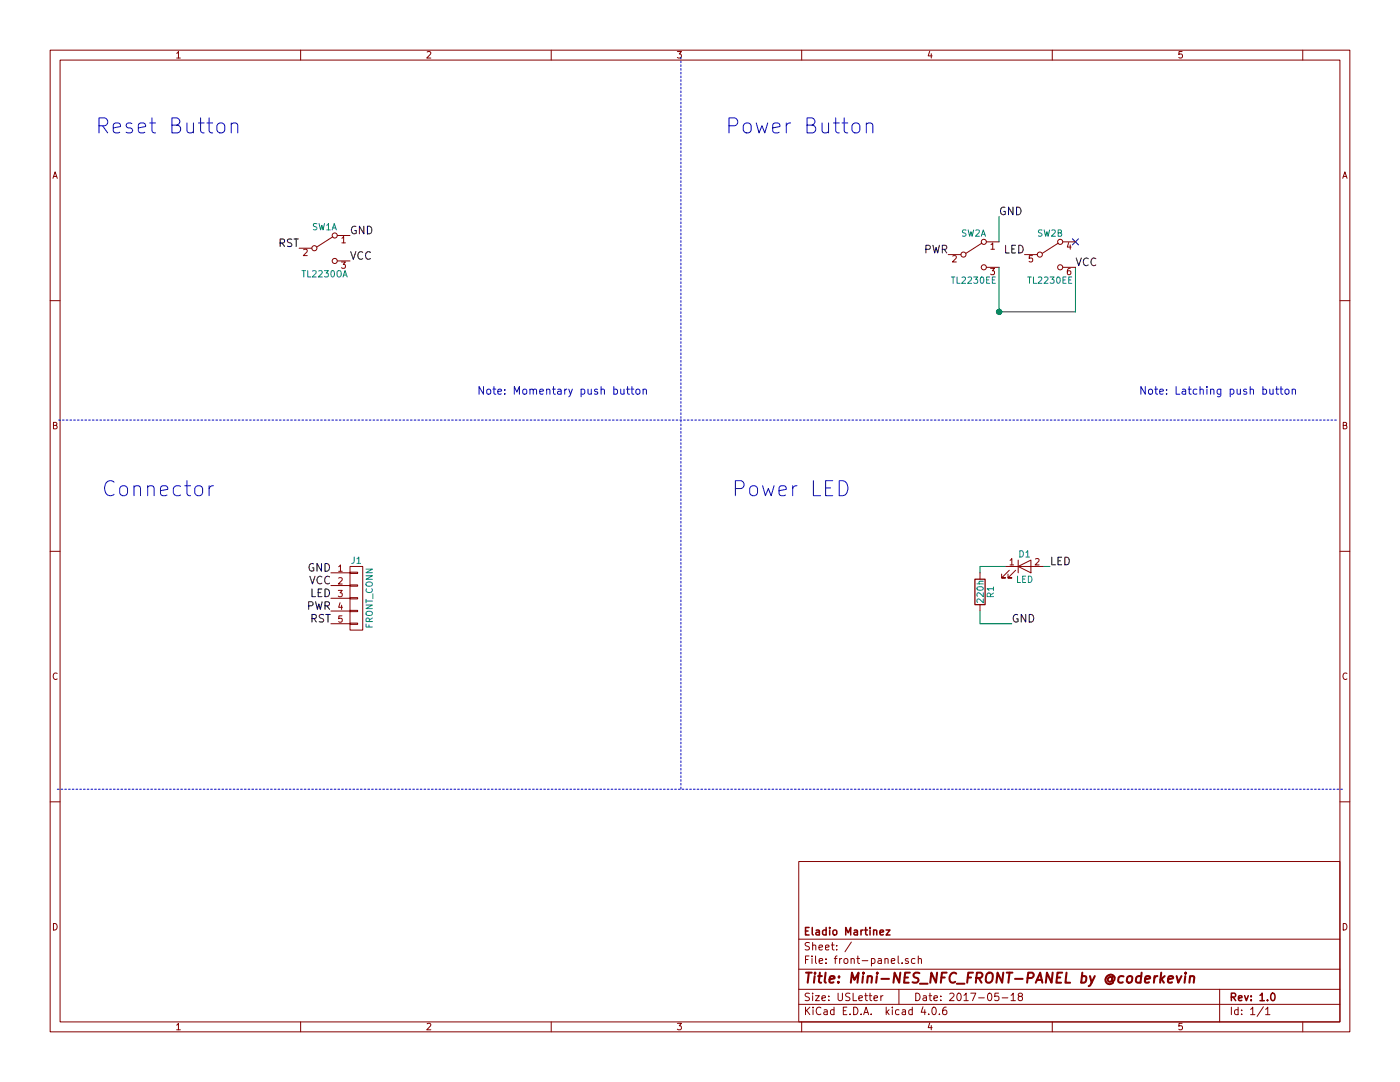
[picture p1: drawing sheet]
EESchema Schematic File Version 2
LIBS:power
LIBS:device
LIBS:transistors
LIBS:conn
LIBS:linear
LIBS:regul
LIBS:74xx
LIBS:cmos4000
LIBS:adc-dac
LIBS:memory
LIBS:xilinx
LIBS:microcontrollers
LIBS:dsp
LIBS:microchip
LIBS:analog_switches
LIBS:motorola
LIBS:texas
LIBS:intel
LIBS:audio
LIBS:interface
LIBS:digital-audio
LIBS:philips
LIBS:display
LIBS:cypress
LIBS:siliconi
LIBS:opto
LIBS:atmel
LIBS:contrib
LIBS:valves
LIBS:e-switch
LIBS:Mini-NES_Panel-cache
EELAYER 25 0
EELAYER END
$Descr USLetter 11000 8500
encoding utf-8
Sheet 1 1
Title "Mini-NES_NFC_FRONT-PANEL by @coderkevin"
Date "2017-05-18"
Rev "1.0"
Comp "Eladio Martinez"
Comment1 ""
Comment2 ""
Comment3 ""
Comment4 ""
$EndDescr
$Comp
L CONN_01X05 J1
U 1 1
P 2800 4700
F 0 "J1" H 2800 5000 50  0000 C CNN
F 1 "FRONT_CONN" V 2900 4700 50  0000 C CNN
F 2 "Pin_Headers:Pin_Header_Straight_1x05_Pitch2.54mm" H 2800 4700 50  0001 C CNN
F 3 "" H 2800 4700 50  0001 C CNN
	1    2800 4700
	1    0    0    -1  
$EndComp
Wire Wire Line
	8450 2450 8450 2100
Connection ~ 7850 2450
Text Label 2600 4500 2    60   ~ 0
GND
Text Label 2600 4600 2    60   ~ 0
VCC
Text Label 8250 4450 0    60   ~ 0
LED
Text Label 2600 4800 2    60   ~ 0
PWR
Text Label 2600 4900 2    60   ~ 0
RST
Text Label 2350 1950 2    60   ~ 0
RST
Text Label 7450 2000 2    60   ~ 0
PWR
Text Label 8050 2000 2    60   ~ 0
LED
$Comp
L LED D1
U 1 1
P 8050 4450
F 0 "D1" H 8050 4550 50  0000 C CNN
F 1 "LED" H 8050 4350 50  0000 C CNN
F 2 "LEDs:LED_D3.0mm" H 8050 4450 50  0001 C CNN
F 3 "" H 8050 4450 50  0001 C CNN
	1    8050 4450
	1    0    0    -1  
$EndComp
Text Label 2750 1850 0    60   ~ 0
GND
NoConn ~ 8450 1900
Text Notes 5700 1050 0    118  ~ 0
Power Button
$Comp
L R R1
U 1 1
P 7700 4650
F 0 "R1" V 7780 4650 50  0000 C CNN
F 1 "220h" V 7700 4650 50  0000 C CNN
F 2 "Resistors_THT:R_Axial_DIN0309_L9.0mm_D3.2mm_P12.70mm_Horizontal" V 7630 4650 50  0001 C CNN
F 3 "" H 7700 4650 50  0001 C CNN
	1    7700 4650
	1    0    0    -1  
$EndComp
Wire Wire Line
	8250 4450 8200 4450
$Comp
L TL2230OA SW1
U 1 1
P 2550 1950
F 0 "SW1" H 2550 2120 50  0000 C CNN
F 1 "TL2230OA" H 2550 1750 50  0000 C CNN
F 2 "e-switch:TL2230" H 2550 1950 50  0001 C CNN
F 3 "" H 2550 1950 50  0001 C CNN
	1    2550 1950
	1    0    0    -1  
$EndComp
$Comp
L TL2230EE SW2
U 1 1
P 7650 2000
F 0 "SW2" H 7650 2170 50  0000 C CNN
F 1 "TL2230EE" H 7650 1800 50  0000 C CNN
F 2 "e-switch:TL2230" H 7650 2000 50  0001 C CNN
F 3 "" H 7650 2000 50  0001 C CNN
	1    7650 2000
	1    0    0    -1  
$EndComp
$Comp
L TL2230EE SW2
U 2 1
P 8250 2000
F 0 "SW2" H 8250 2170 50  0000 C CNN
F 1 "TL2230EE" H 8250 1800 50  0000 C CNN
F 2 "e-switch:TL2230" H 8250 2000 50  0001 C CNN
F 3 "" H 8250 2000 50  0001 C CNN
	2    8250 2000
	1    0    0    -1  
$EndComp
Text Notes 750  1050 0    118  ~ 0
Reset Button
Text Label 8450 2100 0    60   ~ 0
VCC
Wire Wire Line
	7850 2100 7850 2450
Text Label 2600 4700 2    60   ~ 0
LED
Text Label 7950 4900 0    60   ~ 0
GND
Text Label 7850 1700 0    60   ~ 0
GND
Wire Wire Line
	7850 1900 7850 1700
Text Label 2750 2050 0    60   ~ 0
VCC
Wire Wire Line
	7850 2450 8450 2450
Wire Notes Line
	10500 3300 450  3300
Wire Notes Line
	5350 450  5350 6200
Wire Notes Line
	450  6200 10550 6200
Text Notes 5750 3900 0    118  ~ 0
Power LED
Text Notes 800  3900 0    118  ~ 0
Connector
Text Notes 8950 3100 0    60   ~ 0
Note: Latching push button
Text Notes 3750 3100 0    60   ~ 0
Note: Momentary push button
Wire Wire Line
	7900 4450 7700 4450
Wire Wire Line
	7700 4450 7700 4500
Wire Wire Line
	7700 4800 7700 4900
Wire Wire Line
	7700 4900 7950 4900
$EndSCHEMATC
